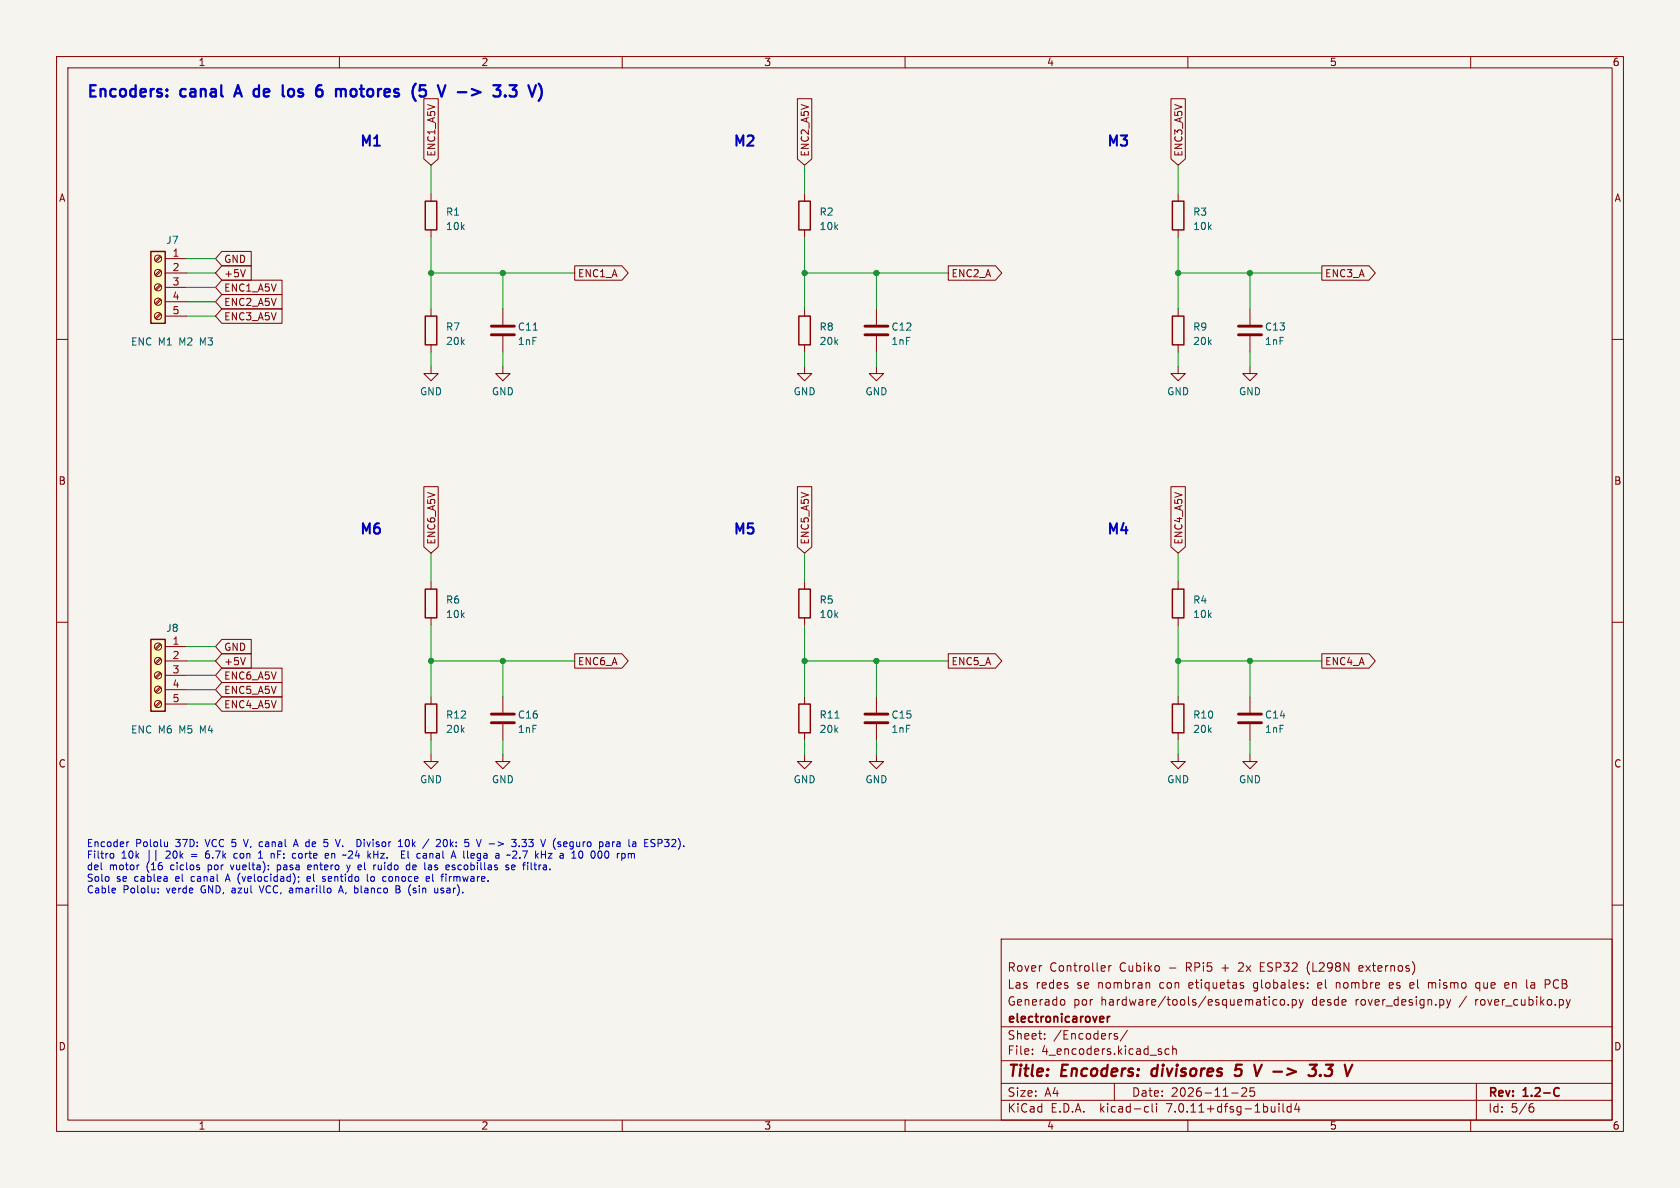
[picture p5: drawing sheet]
(kicad_sch (version 20230121) (generator eeschema)
 (paper "A4")
 (title_block (title "Encoders: divisores 5 V -> 3.3 V") (date "2026-11-25") (rev "1.2-C") (company "electronicarover")
  (comment 3 "Rover Controller Cubiko - RPi5 + 2x ESP32 (L298N externos)")
  (comment 1 "Generado por hardware/tools/esquematico.py desde rover_design.py / rover_cubiko.py")
  (comment 2 "Las redes se nombran con etiquetas globales: el nombre es el mismo que en la PCB"))
 (lib_symbols
  (symbol "Connector:Screw_Terminal_01x05" (pin_names (offset 1.016) hide) (in_bom yes) (on_board yes)
    (property "Reference" "J" (at 0 7.62 0) (effects (font (size 1.27 1.27))))
    (property "Value" "Screw_Terminal_01x05" (at 0 -7.62 0) (effects (font (size 1.27 1.27))))
    (property "Footprint" "" (at 0 0 0) (effects (font (size 1.27 1.27)) hide))
    (property "Datasheet" "~" (at 0 0 0) (effects (font (size 1.27 1.27)) hide))
    (symbol "Screw_Terminal_01x05_1_1"
    (rectangle (start -1.27 6.35) (end 1.27 -6.35) (stroke (width 0.254) (type default)) (fill (type background)))
    (circle (center 0 -5.08) (radius 0.635) (stroke (width 0.1524) (type default)) (fill (type none)))
    (circle (center 0 -2.54) (radius 0.635) (stroke (width 0.1524) (type default)) (fill (type none)))
    (polyline (pts (xy -0.5334 -4.7498) (xy 0.3302 -5.588)) (stroke (width 0.1524) (type default)) (fill (type none)))
    (polyline (pts (xy -0.5334 -2.2098) (xy 0.3302 -3.048)) (stroke (width 0.1524) (type default)) (fill (type none)))
    (polyline (pts (xy -0.5334 0.3302) (xy 0.3302 -0.508)) (stroke (width 0.1524) (type default)) (fill (type none)))
    (polyline (pts (xy -0.5334 2.8702) (xy 0.3302 2.032)) (stroke (width 0.1524) (type default)) (fill (type none)))
    (polyline (pts (xy -0.5334 5.4102) (xy 0.3302 4.572)) (stroke (width 0.1524) (type default)) (fill (type none)))
    (polyline (pts (xy -0.3556 -4.572) (xy 0.508 -5.4102)) (stroke (width 0.1524) (type default)) (fill (type none)))
    (polyline (pts (xy -0.3556 -2.032) (xy 0.508 -2.8702)) (stroke (width 0.1524) (type default)) (fill (type none)))
    (polyline (pts (xy -0.3556 0.508) (xy 0.508 -0.3302)) (stroke (width 0.1524) (type default)) (fill (type none)))
    (polyline (pts (xy -0.3556 3.048) (xy 0.508 2.2098)) (stroke (width 0.1524) (type default)) (fill (type none)))
    (polyline (pts (xy -0.3556 5.588) (xy 0.508 4.7498)) (stroke (width 0.1524) (type default)) (fill (type none)))
    (circle (center 0 0) (radius 0.635) (stroke (width 0.1524) (type default)) (fill (type none)))
    (circle (center 0 2.54) (radius 0.635) (stroke (width 0.1524) (type default)) (fill (type none)))
    (circle (center 0 5.08) (radius 0.635) (stroke (width 0.1524) (type default)) (fill (type none)))
    (pin passive line (at -5.08 5.08 0) (length 3.81) (name "Pin_1" (effects (font (size 1.27 1.27)))) (number "1" (effects (font (size 1.27 1.27)))))
    (pin passive line (at -5.08 2.54 0) (length 3.81) (name "Pin_2" (effects (font (size 1.27 1.27)))) (number "2" (effects (font (size 1.27 1.27)))))
    (pin passive line (at -5.08 0 0) (length 3.81) (name "Pin_3" (effects (font (size 1.27 1.27)))) (number "3" (effects (font (size 1.27 1.27)))))
    (pin passive line (at -5.08 -2.54 0) (length 3.81) (name "Pin_4" (effects (font (size 1.27 1.27)))) (number "4" (effects (font (size 1.27 1.27)))))
    (pin passive line (at -5.08 -5.08 0) (length 3.81) (name "Pin_5" (effects (font (size 1.27 1.27)))) (number "5" (effects (font (size 1.27 1.27)))))))
  (symbol "Device:C" (pin_numbers hide) (pin_names (offset 0.254)) (in_bom yes) (on_board yes)
    (property "Reference" "C" (at 0.635 2.54 0) (effects (font (size 1.27 1.27)) (justify left)))
    (property "Value" "C" (at 0.635 -2.54 0) (effects (font (size 1.27 1.27)) (justify left)))
    (property "Footprint" "" (at 0.9652 -3.81 0) (effects (font (size 1.27 1.27)) hide))
    (property "Datasheet" "~" (at 0 0 0) (effects (font (size 1.27 1.27)) hide))
    (symbol "C_0_1"
    (polyline (pts (xy -2.032 -0.762) (xy 2.032 -0.762)) (stroke (width 0.508) (type default)) (fill (type none)))
    (polyline (pts (xy -2.032 0.762) (xy 2.032 0.762)) (stroke (width 0.508) (type default)) (fill (type none))))
    (symbol "C_1_1"
    (pin passive line (at 0 3.81 270) (length 2.794) (name "~" (effects (font (size 1.27 1.27)))) (number "1" (effects (font (size 1.27 1.27)))))
    (pin passive line (at 0 -3.81 90) (length 2.794) (name "~" (effects (font (size 1.27 1.27)))) (number "2" (effects (font (size 1.27 1.27)))))))
  (symbol "Device:R" (pin_numbers hide) (pin_names (offset 0)) (in_bom yes) (on_board yes)
    (property "Reference" "R" (at 2.032 0 90) (effects (font (size 1.27 1.27))))
    (property "Value" "R" (at 0 0 90) (effects (font (size 1.27 1.27))))
    (property "Footprint" "" (at -1.778 0 90) (effects (font (size 1.27 1.27)) hide))
    (property "Datasheet" "~" (at 0 0 0) (effects (font (size 1.27 1.27)) hide))
    (symbol "R_0_1"
    (rectangle (start -1.016 -2.54) (end 1.016 2.54) (stroke (width 0.254) (type default)) (fill (type none))))
    (symbol "R_1_1"
    (pin passive line (at 0 3.81 270) (length 1.27) (name "~" (effects (font (size 1.27 1.27)))) (number "1" (effects (font (size 1.27 1.27)))))
    (pin passive line (at 0 -3.81 90) (length 1.27) (name "~" (effects (font (size 1.27 1.27)))) (number "2" (effects (font (size 1.27 1.27)))))))
  (symbol "power:GND" (power) (pin_names (offset 0)) (in_bom yes) (on_board yes)
    (property "Reference" "#PWR" (at 0 -6.35 0) (effects (font (size 1.27 1.27)) hide))
    (property "Value" "GND" (at 0 -3.81 0) (effects (font (size 1.27 1.27))))
    (property "Footprint" "" (at 0 0 0) (effects (font (size 1.27 1.27)) hide))
    (property "Datasheet" "" (at 0 0 0) (effects (font (size 1.27 1.27)) hide))
    (symbol "GND_0_1"
    (polyline (pts (xy 0 0) (xy 0 -1.27) (xy 1.27 -1.27) (xy 0 -2.54) (xy -1.27 -1.27) (xy 0 -1.27)) (stroke (width 0) (type default)) (fill (type none))))
    (symbol "GND_1_1"
    (pin power_in line (at 0 0 270) (length 0) hide (name "GND" (effects (font (size 1.27 1.27)))) (number "1" (effects (font (size 1.27 1.27))))))))
 (symbol (lib_id "Connector:Screw_Terminal_01x05") (at 27.94 50.8 0) (mirror y) (unit 1) (in_bom yes) (on_board yes) (dnp no)
  (property "Reference" "J7" (at 30.48 43.18 0) (effects (font (size 1.27 1.27)) (justify bottom)))
  (property "Value" "ENC M1 M2 M3" (at 30.48 59.69 0) (effects (font (size 1.27 1.27)) (justify top)))
  (property "Footprint" "TerminalBlock_Phoenix:TerminalBlock_Phoenix_PT-1,5-5-3.5-H_1x05_P3.50mm_Horizontal" (at 27.94 50.8 0) (effects (font (size 1.27 1.27)) hide))
  (property "Datasheet" "~" (at 27.94 50.8 0) (effects (font (size 1.27 1.27)) hide))
  (property "Descripcion" "Borna 5 vias paso 3.5 mm: GND, +5V y canal A de los motores M1, M2, M3 (cable Pololu: verde GND, azul VCC, amarillo A)" (at 27.94 50.8 0) (effects (font (size 1.27 1.27)) hide))
  (property "MPN" "Phoenix PT 1,5/5-3,5-H (1984646) o KF350-5P 3.5mm" (at 27.94 50.8 0) (effects (font (size 1.27 1.27)) hide)) (pin "1") (pin "2") (pin "3") (pin "4") (pin "5"))
 (global_label "GND" (shape input) (at 38.1 45.72 0) (fields_autoplaced) (effects (font (size 1.27 1.27)) (justify left))
  (property "Intersheetrefs" "${INTERSHEET_REFS}" (at 38.1 45.72 0) (effects (font (size 1.27 1.27)) (justify left) hide)))
 (global_label "+5V" (shape input) (at 38.1 48.26 0) (fields_autoplaced) (effects (font (size 1.27 1.27)) (justify left))
  (property "Intersheetrefs" "${INTERSHEET_REFS}" (at 38.1 48.26 0) (effects (font (size 1.27 1.27)) (justify left) hide)))
 (global_label "ENC1_A5V" (shape input) (at 38.1 50.8 0) (fields_autoplaced) (effects (font (size 1.27 1.27)) (justify left))
  (property "Intersheetrefs" "${INTERSHEET_REFS}" (at 38.1 50.8 0) (effects (font (size 1.27 1.27)) (justify left) hide)))
 (global_label "ENC2_A5V" (shape input) (at 38.1 53.34 0) (fields_autoplaced) (effects (font (size 1.27 1.27)) (justify left))
  (property "Intersheetrefs" "${INTERSHEET_REFS}" (at 38.1 53.34 0) (effects (font (size 1.27 1.27)) (justify left) hide)))
 (global_label "ENC3_A5V" (shape input) (at 38.1 55.88 0) (fields_autoplaced) (effects (font (size 1.27 1.27)) (justify left))
  (property "Intersheetrefs" "${INTERSHEET_REFS}" (at 38.1 55.88 0) (effects (font (size 1.27 1.27)) (justify left) hide)))
 (text "M1" (at 63.5 24.13 0) (effects (font (size 1.8 1.8) bold) (justify left top)))
 (symbol (lib_id "Device:R") (at 76.2 38.1 0) (unit 1) (in_bom yes) (on_board yes) (dnp no)
  (property "Reference" "R1" (at 78.74 37.465 0) (effects (font (size 1.27 1.27)) (justify left)))
  (property "Value" "10k" (at 78.74 40.005 0) (effects (font (size 1.27 1.27)) (justify left)))
  (property "Footprint" "Resistor_THT:R_Axial_DIN0207_L6.3mm_D2.5mm_P7.62mm_Horizontal" (at 76.2 38.1 0) (effects (font (size 1.27 1.27)) hide))
  (property "Datasheet" "~" (at 76.2 38.1 0) (effects (font (size 1.27 1.27)) hide))
  (property "Descripcion" "Divisor encoder M1 (serie)" (at 76.2 38.1 0) (effects (font (size 1.27 1.27)) hide))
  (property "MPN" "Resistencia 10k 1/4W (0.25W) THT pelicula metalica/carbon" (at 76.2 38.1 0) (effects (font (size 1.27 1.27)) hide)) (pin "1") (pin "2"))
 (symbol (lib_id "Device:R") (at 76.2 58.42 0) (unit 1) (in_bom yes) (on_board yes) (dnp no)
  (property "Reference" "R7" (at 78.74 57.785 0) (effects (font (size 1.27 1.27)) (justify left)))
  (property "Value" "20k" (at 78.74 60.325 0) (effects (font (size 1.27 1.27)) (justify left)))
  (property "Footprint" "Resistor_THT:R_Axial_DIN0207_L6.3mm_D2.5mm_P7.62mm_Horizontal" (at 76.2 58.42 0) (effects (font (size 1.27 1.27)) hide))
  (property "Datasheet" "~" (at 76.2 58.42 0) (effects (font (size 1.27 1.27)) hide))
  (property "Descripcion" "Divisor encoder M1 (a GND)" (at 76.2 58.42 0) (effects (font (size 1.27 1.27)) hide))
  (property "MPN" "Resistencia 20k 1/4W (0.25W) THT pelicula metalica/carbon" (at 76.2 58.42 0) (effects (font (size 1.27 1.27)) hide)) (pin "1") (pin "2"))
 (symbol (lib_id "Device:C") (at 88.9 58.42 0) (unit 1) (in_bom yes) (on_board yes) (dnp no)
  (property "Reference" "C11" (at 91.44 57.785 0) (effects (font (size 1.27 1.27)) (justify left)))
  (property "Value" "1nF" (at 91.44 60.325 0) (effects (font (size 1.27 1.27)) (justify left)))
  (property "Footprint" "Capacitor_THT:C_Disc_D3.0mm_W1.6mm_P2.50mm" (at 88.9 58.42 0) (effects (font (size 1.27 1.27)) hide))
  (property "Datasheet" "~" (at 88.9 58.42 0) (effects (font (size 1.27 1.27)) hide))
  (property "Descripcion" "Filtro de ruido encoder M1" (at 88.9 58.42 0) (effects (font (size 1.27 1.27)) hide))
  (property "MPN" "1nF" (at 88.9 58.42 0) (effects (font (size 1.27 1.27)) hide)) (pin "1") (pin "2"))
 (global_label "ENC1_A5V" (shape input) (at 76.2 29.21 90) (fields_autoplaced) (effects (font (size 1.27 1.27)) (justify left))
  (property "Intersheetrefs" "${INTERSHEET_REFS}" (at 76.2 29.21 0) (effects (font (size 1.27 1.27)) (justify left) hide)))
 (junction (at 76.2 48.26) (diameter 0) (color 0 0 0 0))
 (junction (at 88.9 48.26) (diameter 0) (color 0 0 0 0))
 (global_label "ENC1_A" (shape output) (at 101.6 48.26 0) (fields_autoplaced) (effects (font (size 1.27 1.27)) (justify left))
  (property "Intersheetrefs" "${INTERSHEET_REFS}" (at 101.6 48.26 0) (effects (font (size 1.27 1.27)) (justify left) hide)))
 (symbol (lib_id "power:GND") (at 76.2 64.77 0) (unit 1) (in_bom yes) (on_board yes) (dnp no)
  (property "Reference" "#PWR501" (at 76.2 64.77 0) (effects (font (size 1.27 1.27)) hide))
  (property "Value" "GND" (at 76.2 69.22 0) (effects (font (size 1.27 1.27))))
  (property "Footprint" "" (at 76.2 64.77 0) (effects (font (size 1.27 1.27)) hide))
  (property "Datasheet" "" (at 76.2 64.77 0) (effects (font (size 1.27 1.27)) hide)) (pin "1"))
 (symbol (lib_id "power:GND") (at 88.9 64.77 0) (unit 1) (in_bom yes) (on_board yes) (dnp no)
  (property "Reference" "#PWR502" (at 88.9 64.77 0) (effects (font (size 1.27 1.27)) hide))
  (property "Value" "GND" (at 88.9 69.22 0) (effects (font (size 1.27 1.27))))
  (property "Footprint" "" (at 88.9 64.77 0) (effects (font (size 1.27 1.27)) hide))
  (property "Datasheet" "" (at 88.9 64.77 0) (effects (font (size 1.27 1.27)) hide)) (pin "1"))
 (text "M2" (at 129.54 24.13 0) (effects (font (size 1.8 1.8) bold) (justify left top)))
 (symbol (lib_id "Device:R") (at 142.24 38.1 0) (unit 1) (in_bom yes) (on_board yes) (dnp no)
  (property "Reference" "R2" (at 144.78 37.465 0) (effects (font (size 1.27 1.27)) (justify left)))
  (property "Value" "10k" (at 144.78 40.005 0) (effects (font (size 1.27 1.27)) (justify left)))
  (property "Footprint" "Resistor_THT:R_Axial_DIN0207_L6.3mm_D2.5mm_P7.62mm_Horizontal" (at 142.24 38.1 0) (effects (font (size 1.27 1.27)) hide))
  (property "Datasheet" "~" (at 142.24 38.1 0) (effects (font (size 1.27 1.27)) hide))
  (property "Descripcion" "Divisor encoder M2 (serie)" (at 142.24 38.1 0) (effects (font (size 1.27 1.27)) hide))
  (property "MPN" "Resistencia 10k 1/4W (0.25W) THT pelicula metalica/carbon" (at 142.24 38.1 0) (effects (font (size 1.27 1.27)) hide)) (pin "1") (pin "2"))
 (symbol (lib_id "Device:R") (at 142.24 58.42 0) (unit 1) (in_bom yes) (on_board yes) (dnp no)
  (property "Reference" "R8" (at 144.78 57.785 0) (effects (font (size 1.27 1.27)) (justify left)))
  (property "Value" "20k" (at 144.78 60.325 0) (effects (font (size 1.27 1.27)) (justify left)))
  (property "Footprint" "Resistor_THT:R_Axial_DIN0207_L6.3mm_D2.5mm_P7.62mm_Horizontal" (at 142.24 58.42 0) (effects (font (size 1.27 1.27)) hide))
  (property "Datasheet" "~" (at 142.24 58.42 0) (effects (font (size 1.27 1.27)) hide))
  (property "Descripcion" "Divisor encoder M2 (a GND)" (at 142.24 58.42 0) (effects (font (size 1.27 1.27)) hide))
  (property "MPN" "Resistencia 20k 1/4W (0.25W) THT pelicula metalica/carbon" (at 142.24 58.42 0) (effects (font (size 1.27 1.27)) hide)) (pin "1") (pin "2"))
 (symbol (lib_id "Device:C") (at 154.94 58.42 0) (unit 1) (in_bom yes) (on_board yes) (dnp no)
  (property "Reference" "C12" (at 157.48 57.785 0) (effects (font (size 1.27 1.27)) (justify left)))
  (property "Value" "1nF" (at 157.48 60.325 0) (effects (font (size 1.27 1.27)) (justify left)))
  (property "Footprint" "Capacitor_THT:C_Disc_D3.0mm_W1.6mm_P2.50mm" (at 154.94 58.42 0) (effects (font (size 1.27 1.27)) hide))
  (property "Datasheet" "~" (at 154.94 58.42 0) (effects (font (size 1.27 1.27)) hide))
  (property "Descripcion" "Filtro de ruido encoder M2" (at 154.94 58.42 0) (effects (font (size 1.27 1.27)) hide))
  (property "MPN" "1nF" (at 154.94 58.42 0) (effects (font (size 1.27 1.27)) hide)) (pin "1") (pin "2"))
 (global_label "ENC2_A5V" (shape input) (at 142.24 29.21 90) (fields_autoplaced) (effects (font (size 1.27 1.27)) (justify left))
  (property "Intersheetrefs" "${INTERSHEET_REFS}" (at 142.24 29.21 0) (effects (font (size 1.27 1.27)) (justify left) hide)))
 (junction (at 142.24 48.26) (diameter 0) (color 0 0 0 0))
 (junction (at 154.94 48.26) (diameter 0) (color 0 0 0 0))
 (global_label "ENC2_A" (shape output) (at 167.64 48.26 0) (fields_autoplaced) (effects (font (size 1.27 1.27)) (justify left))
  (property "Intersheetrefs" "${INTERSHEET_REFS}" (at 167.64 48.26 0) (effects (font (size 1.27 1.27)) (justify left) hide)))
 (symbol (lib_id "power:GND") (at 142.24 64.77 0) (unit 1) (in_bom yes) (on_board yes) (dnp no)
  (property "Reference" "#PWR503" (at 142.24 64.77 0) (effects (font (size 1.27 1.27)) hide))
  (property "Value" "GND" (at 142.24 69.22 0) (effects (font (size 1.27 1.27))))
  (property "Footprint" "" (at 142.24 64.77 0) (effects (font (size 1.27 1.27)) hide))
  (property "Datasheet" "" (at 142.24 64.77 0) (effects (font (size 1.27 1.27)) hide)) (pin "1"))
 (symbol (lib_id "power:GND") (at 154.94 64.77 0) (unit 1) (in_bom yes) (on_board yes) (dnp no)
  (property "Reference" "#PWR504" (at 154.94 64.77 0) (effects (font (size 1.27 1.27)) hide))
  (property "Value" "GND" (at 154.94 69.22 0) (effects (font (size 1.27 1.27))))
  (property "Footprint" "" (at 154.94 64.77 0) (effects (font (size 1.27 1.27)) hide))
  (property "Datasheet" "" (at 154.94 64.77 0) (effects (font (size 1.27 1.27)) hide)) (pin "1"))
 (text "M3" (at 195.58 24.13 0) (effects (font (size 1.8 1.8) bold) (justify left top)))
 (symbol (lib_id "Device:R") (at 208.28 38.1 0) (unit 1) (in_bom yes) (on_board yes) (dnp no)
  (property "Reference" "R3" (at 210.82 37.465 0) (effects (font (size 1.27 1.27)) (justify left)))
  (property "Value" "10k" (at 210.82 40.005 0) (effects (font (size 1.27 1.27)) (justify left)))
  (property "Footprint" "Resistor_THT:R_Axial_DIN0207_L6.3mm_D2.5mm_P7.62mm_Horizontal" (at 208.28 38.1 0) (effects (font (size 1.27 1.27)) hide))
  (property "Datasheet" "~" (at 208.28 38.1 0) (effects (font (size 1.27 1.27)) hide))
  (property "Descripcion" "Divisor encoder M3 (serie)" (at 208.28 38.1 0) (effects (font (size 1.27 1.27)) hide))
  (property "MPN" "Resistencia 10k 1/4W (0.25W) THT pelicula metalica/carbon" (at 208.28 38.1 0) (effects (font (size 1.27 1.27)) hide)) (pin "1") (pin "2"))
 (symbol (lib_id "Device:R") (at 208.28 58.42 0) (unit 1) (in_bom yes) (on_board yes) (dnp no)
  (property "Reference" "R9" (at 210.82 57.785 0) (effects (font (size 1.27 1.27)) (justify left)))
  (property "Value" "20k" (at 210.82 60.325 0) (effects (font (size 1.27 1.27)) (justify left)))
  (property "Footprint" "Resistor_THT:R_Axial_DIN0207_L6.3mm_D2.5mm_P7.62mm_Horizontal" (at 208.28 58.42 0) (effects (font (size 1.27 1.27)) hide))
  (property "Datasheet" "~" (at 208.28 58.42 0) (effects (font (size 1.27 1.27)) hide))
  (property "Descripcion" "Divisor encoder M3 (a GND)" (at 208.28 58.42 0) (effects (font (size 1.27 1.27)) hide))
  (property "MPN" "Resistencia 20k 1/4W (0.25W) THT pelicula metalica/carbon" (at 208.28 58.42 0) (effects (font (size 1.27 1.27)) hide)) (pin "1") (pin "2"))
 (symbol (lib_id "Device:C") (at 220.98 58.42 0) (unit 1) (in_bom yes) (on_board yes) (dnp no)
  (property "Reference" "C13" (at 223.52 57.785 0) (effects (font (size 1.27 1.27)) (justify left)))
  (property "Value" "1nF" (at 223.52 60.325 0) (effects (font (size 1.27 1.27)) (justify left)))
  (property "Footprint" "Capacitor_THT:C_Disc_D3.0mm_W1.6mm_P2.50mm" (at 220.98 58.42 0) (effects (font (size 1.27 1.27)) hide))
  (property "Datasheet" "~" (at 220.98 58.42 0) (effects (font (size 1.27 1.27)) hide))
  (property "Descripcion" "Filtro de ruido encoder M3" (at 220.98 58.42 0) (effects (font (size 1.27 1.27)) hide))
  (property "MPN" "1nF" (at 220.98 58.42 0) (effects (font (size 1.27 1.27)) hide)) (pin "1") (pin "2"))
 (global_label "ENC3_A5V" (shape input) (at 208.28 29.21 90) (fields_autoplaced) (effects (font (size 1.27 1.27)) (justify left))
  (property "Intersheetrefs" "${INTERSHEET_REFS}" (at 208.28 29.21 0) (effects (font (size 1.27 1.27)) (justify left) hide)))
 (junction (at 208.28 48.26) (diameter 0) (color 0 0 0 0))
 (junction (at 220.98 48.26) (diameter 0) (color 0 0 0 0))
 (global_label "ENC3_A" (shape output) (at 233.68 48.26 0) (fields_autoplaced) (effects (font (size 1.27 1.27)) (justify left))
  (property "Intersheetrefs" "${INTERSHEET_REFS}" (at 233.68 48.26 0) (effects (font (size 1.27 1.27)) (justify left) hide)))
 (symbol (lib_id "power:GND") (at 208.28 64.77 0) (unit 1) (in_bom yes) (on_board yes) (dnp no)
  (property "Reference" "#PWR505" (at 208.28 64.77 0) (effects (font (size 1.27 1.27)) hide))
  (property "Value" "GND" (at 208.28 69.22 0) (effects (font (size 1.27 1.27))))
  (property "Footprint" "" (at 208.28 64.77 0) (effects (font (size 1.27 1.27)) hide))
  (property "Datasheet" "" (at 208.28 64.77 0) (effects (font (size 1.27 1.27)) hide)) (pin "1"))
 (symbol (lib_id "power:GND") (at 220.98 64.77 0) (unit 1) (in_bom yes) (on_board yes) (dnp no)
  (property "Reference" "#PWR506" (at 220.98 64.77 0) (effects (font (size 1.27 1.27)) hide))
  (property "Value" "GND" (at 220.98 69.22 0) (effects (font (size 1.27 1.27))))
  (property "Footprint" "" (at 220.98 64.77 0) (effects (font (size 1.27 1.27)) hide))
  (property "Datasheet" "" (at 220.98 64.77 0) (effects (font (size 1.27 1.27)) hide)) (pin "1"))
 (symbol (lib_id "Connector:Screw_Terminal_01x05") (at 27.94 119.38 0) (mirror y) (unit 1) (in_bom yes) (on_board yes) (dnp no)
  (property "Reference" "J8" (at 30.48 111.76 0) (effects (font (size 1.27 1.27)) (justify bottom)))
  (property "Value" "ENC M6 M5 M4" (at 30.48 128.27 0) (effects (font (size 1.27 1.27)) (justify top)))
  (property "Footprint" "TerminalBlock_Phoenix:TerminalBlock_Phoenix_PT-1,5-5-3.5-H_1x05_P3.50mm_Horizontal" (at 27.94 119.38 0) (effects (font (size 1.27 1.27)) hide))
  (property "Datasheet" "~" (at 27.94 119.38 0) (effects (font (size 1.27 1.27)) hide))
  (property "Descripcion" "Borna 5 vias paso 3.5 mm: GND, +5V y canal A de los motores M6, M5, M4 (cable Pololu: verde GND, azul VCC, amarillo A)" (at 27.94 119.38 0) (effects (font (size 1.27 1.27)) hide))
  (property "MPN" "Phoenix PT 1,5/5-3,5-H (1984646) o KF350-5P 3.5mm" (at 27.94 119.38 0) (effects (font (size 1.27 1.27)) hide)) (pin "1") (pin "2") (pin "3") (pin "4") (pin "5"))
 (global_label "GND" (shape input) (at 38.1 114.3 0) (fields_autoplaced) (effects (font (size 1.27 1.27)) (justify left))
  (property "Intersheetrefs" "${INTERSHEET_REFS}" (at 38.1 114.3 0) (effects (font (size 1.27 1.27)) (justify left) hide)))
 (global_label "+5V" (shape input) (at 38.1 116.84 0) (fields_autoplaced) (effects (font (size 1.27 1.27)) (justify left))
  (property "Intersheetrefs" "${INTERSHEET_REFS}" (at 38.1 116.84 0) (effects (font (size 1.27 1.27)) (justify left) hide)))
 (global_label "ENC6_A5V" (shape input) (at 38.1 119.38 0) (fields_autoplaced) (effects (font (size 1.27 1.27)) (justify left))
  (property "Intersheetrefs" "${INTERSHEET_REFS}" (at 38.1 119.38 0) (effects (font (size 1.27 1.27)) (justify left) hide)))
 (global_label "ENC5_A5V" (shape input) (at 38.1 121.92 0) (fields_autoplaced) (effects (font (size 1.27 1.27)) (justify left))
  (property "Intersheetrefs" "${INTERSHEET_REFS}" (at 38.1 121.92 0) (effects (font (size 1.27 1.27)) (justify left) hide)))
 (global_label "ENC4_A5V" (shape input) (at 38.1 124.46 0) (fields_autoplaced) (effects (font (size 1.27 1.27)) (justify left))
  (property "Intersheetrefs" "${INTERSHEET_REFS}" (at 38.1 124.46 0) (effects (font (size 1.27 1.27)) (justify left) hide)))
 (text "M6" (at 63.5 92.71 0) (effects (font (size 1.8 1.8) bold) (justify left top)))
 (symbol (lib_id "Device:R") (at 76.2 106.68 0) (unit 1) (in_bom yes) (on_board yes) (dnp no)
  (property "Reference" "R6" (at 78.74 106.045 0) (effects (font (size 1.27 1.27)) (justify left)))
  (property "Value" "10k" (at 78.74 108.585 0) (effects (font (size 1.27 1.27)) (justify left)))
  (property "Footprint" "Resistor_THT:R_Axial_DIN0207_L6.3mm_D2.5mm_P7.62mm_Horizontal" (at 76.2 106.68 0) (effects (font (size 1.27 1.27)) hide))
  (property "Datasheet" "~" (at 76.2 106.68 0) (effects (font (size 1.27 1.27)) hide))
  (property "Descripcion" "Divisor encoder M6 (serie)" (at 76.2 106.68 0) (effects (font (size 1.27 1.27)) hide))
  (property "MPN" "Resistencia 10k 1/4W (0.25W) THT pelicula metalica/carbon" (at 76.2 106.68 0) (effects (font (size 1.27 1.27)) hide)) (pin "1") (pin "2"))
 (symbol (lib_id "Device:R") (at 76.2 127 0) (unit 1) (in_bom yes) (on_board yes) (dnp no)
  (property "Reference" "R12" (at 78.74 126.365 0) (effects (font (size 1.27 1.27)) (justify left)))
  (property "Value" "20k" (at 78.74 128.905 0) (effects (font (size 1.27 1.27)) (justify left)))
  (property "Footprint" "Resistor_THT:R_Axial_DIN0207_L6.3mm_D2.5mm_P7.62mm_Horizontal" (at 76.2 127 0) (effects (font (size 1.27 1.27)) hide))
  (property "Datasheet" "~" (at 76.2 127 0) (effects (font (size 1.27 1.27)) hide))
  (property "Descripcion" "Divisor encoder M6 (a GND)" (at 76.2 127 0) (effects (font (size 1.27 1.27)) hide))
  (property "MPN" "Resistencia 20k 1/4W (0.25W) THT pelicula metalica/carbon" (at 76.2 127 0) (effects (font (size 1.27 1.27)) hide)) (pin "1") (pin "2"))
 (symbol (lib_id "Device:C") (at 88.9 127 0) (unit 1) (in_bom yes) (on_board yes) (dnp no)
  (property "Reference" "C16" (at 91.44 126.365 0) (effects (font (size 1.27 1.27)) (justify left)))
  (property "Value" "1nF" (at 91.44 128.905 0) (effects (font (size 1.27 1.27)) (justify left)))
  (property "Footprint" "Capacitor_THT:C_Disc_D3.0mm_W1.6mm_P2.50mm" (at 88.9 127 0) (effects (font (size 1.27 1.27)) hide))
  (property "Datasheet" "~" (at 88.9 127 0) (effects (font (size 1.27 1.27)) hide))
  (property "Descripcion" "Filtro de ruido encoder M6" (at 88.9 127 0) (effects (font (size 1.27 1.27)) hide))
  (property "MPN" "1nF" (at 88.9 127 0) (effects (font (size 1.27 1.27)) hide)) (pin "1") (pin "2"))
 (global_label "ENC6_A5V" (shape input) (at 76.2 97.79 90) (fields_autoplaced) (effects (font (size 1.27 1.27)) (justify left))
  (property "Intersheetrefs" "${INTERSHEET_REFS}" (at 76.2 97.79 0) (effects (font (size 1.27 1.27)) (justify left) hide)))
 (junction (at 76.2 116.84) (diameter 0) (color 0 0 0 0))
 (junction (at 88.9 116.84) (diameter 0) (color 0 0 0 0))
 (global_label "ENC6_A" (shape output) (at 101.6 116.84 0) (fields_autoplaced) (effects (font (size 1.27 1.27)) (justify left))
  (property "Intersheetrefs" "${INTERSHEET_REFS}" (at 101.6 116.84 0) (effects (font (size 1.27 1.27)) (justify left) hide)))
 (symbol (lib_id "power:GND") (at 76.2 133.35 0) (unit 1) (in_bom yes) (on_board yes) (dnp no)
  (property "Reference" "#PWR507" (at 76.2 133.35 0) (effects (font (size 1.27 1.27)) hide))
  (property "Value" "GND" (at 76.2 137.8 0) (effects (font (size 1.27 1.27))))
  (property "Footprint" "" (at 76.2 133.35 0) (effects (font (size 1.27 1.27)) hide))
  (property "Datasheet" "" (at 76.2 133.35 0) (effects (font (size 1.27 1.27)) hide)) (pin "1"))
 (symbol (lib_id "power:GND") (at 88.9 133.35 0) (unit 1) (in_bom yes) (on_board yes) (dnp no)
  (property "Reference" "#PWR508" (at 88.9 133.35 0) (effects (font (size 1.27 1.27)) hide))
  (property "Value" "GND" (at 88.9 137.8 0) (effects (font (size 1.27 1.27))))
  (property "Footprint" "" (at 88.9 133.35 0) (effects (font (size 1.27 1.27)) hide))
  (property "Datasheet" "" (at 88.9 133.35 0) (effects (font (size 1.27 1.27)) hide)) (pin "1"))
 (text "M5" (at 129.54 92.71 0) (effects (font (size 1.8 1.8) bold) (justify left top)))
 (symbol (lib_id "Device:R") (at 142.24 106.68 0) (unit 1) (in_bom yes) (on_board yes) (dnp no)
  (property "Reference" "R5" (at 144.78 106.045 0) (effects (font (size 1.27 1.27)) (justify left)))
  (property "Value" "10k" (at 144.78 108.585 0) (effects (font (size 1.27 1.27)) (justify left)))
  (property "Footprint" "Resistor_THT:R_Axial_DIN0207_L6.3mm_D2.5mm_P7.62mm_Horizontal" (at 142.24 106.68 0) (effects (font (size 1.27 1.27)) hide))
  (property "Datasheet" "~" (at 142.24 106.68 0) (effects (font (size 1.27 1.27)) hide))
  (property "Descripcion" "Divisor encoder M5 (serie)" (at 142.24 106.68 0) (effects (font (size 1.27 1.27)) hide))
  (property "MPN" "Resistencia 10k 1/4W (0.25W) THT pelicula metalica/carbon" (at 142.24 106.68 0) (effects (font (size 1.27 1.27)) hide)) (pin "1") (pin "2"))
 (symbol (lib_id "Device:R") (at 142.24 127 0) (unit 1) (in_bom yes) (on_board yes) (dnp no)
  (property "Reference" "R11" (at 144.78 126.365 0) (effects (font (size 1.27 1.27)) (justify left)))
  (property "Value" "20k" (at 144.78 128.905 0) (effects (font (size 1.27 1.27)) (justify left)))
  (property "Footprint" "Resistor_THT:R_Axial_DIN0207_L6.3mm_D2.5mm_P7.62mm_Horizontal" (at 142.24 127 0) (effects (font (size 1.27 1.27)) hide))
  (property "Datasheet" "~" (at 142.24 127 0) (effects (font (size 1.27 1.27)) hide))
  (property "Descripcion" "Divisor encoder M5 (a GND)" (at 142.24 127 0) (effects (font (size 1.27 1.27)) hide))
  (property "MPN" "Resistencia 20k 1/4W (0.25W) THT pelicula metalica/carbon" (at 142.24 127 0) (effects (font (size 1.27 1.27)) hide)) (pin "1") (pin "2"))
 (symbol (lib_id "Device:C") (at 154.94 127 0) (unit 1) (in_bom yes) (on_board yes) (dnp no)
  (property "Reference" "C15" (at 157.48 126.365 0) (effects (font (size 1.27 1.27)) (justify left)))
  (property "Value" "1nF" (at 157.48 128.905 0) (effects (font (size 1.27 1.27)) (justify left)))
  (property "Footprint" "Capacitor_THT:C_Disc_D3.0mm_W1.6mm_P2.50mm" (at 154.94 127 0) (effects (font (size 1.27 1.27)) hide))
  (property "Datasheet" "~" (at 154.94 127 0) (effects (font (size 1.27 1.27)) hide))
  (property "Descripcion" "Filtro de ruido encoder M5" (at 154.94 127 0) (effects (font (size 1.27 1.27)) hide))
  (property "MPN" "1nF" (at 154.94 127 0) (effects (font (size 1.27 1.27)) hide)) (pin "1") (pin "2"))
 (global_label "ENC5_A5V" (shape input) (at 142.24 97.79 90) (fields_autoplaced) (effects (font (size 1.27 1.27)) (justify left))
  (property "Intersheetrefs" "${INTERSHEET_REFS}" (at 142.24 97.79 0) (effects (font (size 1.27 1.27)) (justify left) hide)))
 (junction (at 142.24 116.84) (diameter 0) (color 0 0 0 0))
 (junction (at 154.94 116.84) (diameter 0) (color 0 0 0 0))
 (global_label "ENC5_A" (shape output) (at 167.64 116.84 0) (fields_autoplaced) (effects (font (size 1.27 1.27)) (justify left))
  (property "Intersheetrefs" "${INTERSHEET_REFS}" (at 167.64 116.84 0) (effects (font (size 1.27 1.27)) (justify left) hide)))
 (symbol (lib_id "power:GND") (at 142.24 133.35 0) (unit 1) (in_bom yes) (on_board yes) (dnp no)
  (property "Reference" "#PWR509" (at 142.24 133.35 0) (effects (font (size 1.27 1.27)) hide))
  (property "Value" "GND" (at 142.24 137.8 0) (effects (font (size 1.27 1.27))))
  (property "Footprint" "" (at 142.24 133.35 0) (effects (font (size 1.27 1.27)) hide))
  (property "Datasheet" "" (at 142.24 133.35 0) (effects (font (size 1.27 1.27)) hide)) (pin "1"))
 (symbol (lib_id "power:GND") (at 154.94 133.35 0) (unit 1) (in_bom yes) (on_board yes) (dnp no)
  (property "Reference" "#PWR510" (at 154.94 133.35 0) (effects (font (size 1.27 1.27)) hide))
  (property "Value" "GND" (at 154.94 137.8 0) (effects (font (size 1.27 1.27))))
  (property "Footprint" "" (at 154.94 133.35 0) (effects (font (size 1.27 1.27)) hide))
  (property "Datasheet" "" (at 154.94 133.35 0) (effects (font (size 1.27 1.27)) hide)) (pin "1"))
 (text "M4" (at 195.58 92.71 0) (effects (font (size 1.8 1.8) bold) (justify left top)))
 (symbol (lib_id "Device:R") (at 208.28 106.68 0) (unit 1) (in_bom yes) (on_board yes) (dnp no)
  (property "Reference" "R4" (at 210.82 106.045 0) (effects (font (size 1.27 1.27)) (justify left)))
  (property "Value" "10k" (at 210.82 108.585 0) (effects (font (size 1.27 1.27)) (justify left)))
  (property "Footprint" "Resistor_THT:R_Axial_DIN0207_L6.3mm_D2.5mm_P7.62mm_Horizontal" (at 208.28 106.68 0) (effects (font (size 1.27 1.27)) hide))
  (property "Datasheet" "~" (at 208.28 106.68 0) (effects (font (size 1.27 1.27)) hide))
  (property "Descripcion" "Divisor encoder M4 (serie)" (at 208.28 106.68 0) (effects (font (size 1.27 1.27)) hide))
  (property "MPN" "Resistencia 10k 1/4W (0.25W) THT pelicula metalica/carbon" (at 208.28 106.68 0) (effects (font (size 1.27 1.27)) hide)) (pin "1") (pin "2"))
 (symbol (lib_id "Device:R") (at 208.28 127 0) (unit 1) (in_bom yes) (on_board yes) (dnp no)
  (property "Reference" "R10" (at 210.82 126.365 0) (effects (font (size 1.27 1.27)) (justify left)))
  (property "Value" "20k" (at 210.82 128.905 0) (effects (font (size 1.27 1.27)) (justify left)))
  (property "Footprint" "Resistor_THT:R_Axial_DIN0207_L6.3mm_D2.5mm_P7.62mm_Horizontal" (at 208.28 127 0) (effects (font (size 1.27 1.27)) hide))
  (property "Datasheet" "~" (at 208.28 127 0) (effects (font (size 1.27 1.27)) hide))
  (property "Descripcion" "Divisor encoder M4 (a GND)" (at 208.28 127 0) (effects (font (size 1.27 1.27)) hide))
  (property "MPN" "Resistencia 20k 1/4W (0.25W) THT pelicula metalica/carbon" (at 208.28 127 0) (effects (font (size 1.27 1.27)) hide)) (pin "1") (pin "2"))
 (symbol (lib_id "Device:C") (at 220.98 127 0) (unit 1) (in_bom yes) (on_board yes) (dnp no)
  (property "Reference" "C14" (at 223.52 126.365 0) (effects (font (size 1.27 1.27)) (justify left)))
  (property "Value" "1nF" (at 223.52 128.905 0) (effects (font (size 1.27 1.27)) (justify left)))
  (property "Footprint" "Capacitor_THT:C_Disc_D3.0mm_W1.6mm_P2.50mm" (at 220.98 127 0) (effects (font (size 1.27 1.27)) hide))
  (property "Datasheet" "~" (at 220.98 127 0) (effects (font (size 1.27 1.27)) hide))
  (property "Descripcion" "Filtro de ruido encoder M4" (at 220.98 127 0) (effects (font (size 1.27 1.27)) hide))
  (property "MPN" "1nF" (at 220.98 127 0) (effects (font (size 1.27 1.27)) hide)) (pin "1") (pin "2"))
 (global_label "ENC4_A5V" (shape input) (at 208.28 97.79 90) (fields_autoplaced) (effects (font (size 1.27 1.27)) (justify left))
  (property "Intersheetrefs" "${INTERSHEET_REFS}" (at 208.28 97.79 0) (effects (font (size 1.27 1.27)) (justify left) hide)))
 (junction (at 208.28 116.84) (diameter 0) (color 0 0 0 0))
 (junction (at 220.98 116.84) (diameter 0) (color 0 0 0 0))
 (global_label "ENC4_A" (shape output) (at 233.68 116.84 0) (fields_autoplaced) (effects (font (size 1.27 1.27)) (justify left))
  (property "Intersheetrefs" "${INTERSHEET_REFS}" (at 233.68 116.84 0) (effects (font (size 1.27 1.27)) (justify left) hide)))
 (symbol (lib_id "power:GND") (at 208.28 133.35 0) (unit 1) (in_bom yes) (on_board yes) (dnp no)
  (property "Reference" "#PWR511" (at 208.28 133.35 0) (effects (font (size 1.27 1.27)) hide))
  (property "Value" "GND" (at 208.28 137.8 0) (effects (font (size 1.27 1.27))))
  (property "Footprint" "" (at 208.28 133.35 0) (effects (font (size 1.27 1.27)) hide))
  (property "Datasheet" "" (at 208.28 133.35 0) (effects (font (size 1.27 1.27)) hide)) (pin "1"))
 (symbol (lib_id "power:GND") (at 220.98 133.35 0) (unit 1) (in_bom yes) (on_board yes) (dnp no)
  (property "Reference" "#PWR512" (at 220.98 133.35 0) (effects (font (size 1.27 1.27)) hide))
  (property "Value" "GND" (at 220.98 137.8 0) (effects (font (size 1.27 1.27))))
  (property "Footprint" "" (at 220.98 133.35 0) (effects (font (size 1.27 1.27)) hide))
  (property "Datasheet" "" (at 220.98 133.35 0) (effects (font (size 1.27 1.27)) hide)) (pin "1"))
 (text "Encoders: canal A de los 6 motores (5 V -> 3.3 V)" (at 15.24 15.24 0) (effects (font (size 2 2) bold) (justify left top)))
 (text "Encoder Pololu 37D: VCC 5 V, canal A de 5 V.  Divisor 10k / 20k: 5 V -> 3.33 V (seguro para la ESP32).\nFiltro 10k || 20k = 6.7k con 1 nF: corte en ~24 kHz.  El canal A llega a ~2.7 kHz a 10 000 rpm\ndel motor (16 ciclos por vuelta): pasa entero y el ruido de las escobillas se filtra.\nSolo se cablea el canal A (velocidad); el sentido lo conoce el firmware.\nCable Pololu: verde GND, azul VCC, amarillo A, blanco B (sin usar)." (at 15.24 148.59 0) (effects (font (size 1.27 1.27)) (justify left top)))
 (wire (pts (xy 33.02 45.72) (xy 38.1 45.72)) (stroke (width 0) (type default)))
 (wire (pts (xy 33.02 48.26) (xy 38.1 48.26)) (stroke (width 0) (type default)))
 (wire (pts (xy 33.02 50.8) (xy 38.1 50.8)) (stroke (width 0) (type default)))
 (wire (pts (xy 33.02 53.34) (xy 38.1 53.34)) (stroke (width 0) (type default)))
 (wire (pts (xy 33.02 55.88) (xy 38.1 55.88)) (stroke (width 0) (type default)))
 (wire (pts (xy 76.2 34.29) (xy 76.2 29.21)) (stroke (width 0) (type default)))
 (wire (pts (xy 76.2 41.91) (xy 76.2 48.26)) (stroke (width 0) (type default)))
 (wire (pts (xy 76.2 48.26) (xy 76.2 54.61)) (stroke (width 0) (type default)))
 (wire (pts (xy 76.2 48.26) (xy 88.9 48.26)) (stroke (width 0) (type default)))
 (wire (pts (xy 88.9 48.26) (xy 101.6 48.26)) (stroke (width 0) (type default)))
 (wire (pts (xy 88.9 48.26) (xy 88.9 54.61)) (stroke (width 0) (type default)))
 (wire (pts (xy 76.2 62.23) (xy 76.2 64.77)) (stroke (width 0) (type default)))
 (wire (pts (xy 88.9 62.23) (xy 88.9 64.77)) (stroke (width 0) (type default)))
 (wire (pts (xy 142.24 34.29) (xy 142.24 29.21)) (stroke (width 0) (type default)))
 (wire (pts (xy 142.24 41.91) (xy 142.24 48.26)) (stroke (width 0) (type default)))
 (wire (pts (xy 142.24 48.26) (xy 142.24 54.61)) (stroke (width 0) (type default)))
 (wire (pts (xy 142.24 48.26) (xy 154.94 48.26)) (stroke (width 0) (type default)))
 (wire (pts (xy 154.94 48.26) (xy 167.64 48.26)) (stroke (width 0) (type default)))
 (wire (pts (xy 154.94 48.26) (xy 154.94 54.61)) (stroke (width 0) (type default)))
 (wire (pts (xy 142.24 62.23) (xy 142.24 64.77)) (stroke (width 0) (type default)))
 (wire (pts (xy 154.94 62.23) (xy 154.94 64.77)) (stroke (width 0) (type default)))
 (wire (pts (xy 208.28 34.29) (xy 208.28 29.21)) (stroke (width 0) (type default)))
 (wire (pts (xy 208.28 41.91) (xy 208.28 48.26)) (stroke (width 0) (type default)))
 (wire (pts (xy 208.28 48.26) (xy 208.28 54.61)) (stroke (width 0) (type default)))
 (wire (pts (xy 208.28 48.26) (xy 220.98 48.26)) (stroke (width 0) (type default)))
 (wire (pts (xy 220.98 48.26) (xy 233.68 48.26)) (stroke (width 0) (type default)))
 (wire (pts (xy 220.98 48.26) (xy 220.98 54.61)) (stroke (width 0) (type default)))
 (wire (pts (xy 208.28 62.23) (xy 208.28 64.77)) (stroke (width 0) (type default)))
 (wire (pts (xy 220.98 62.23) (xy 220.98 64.77)) (stroke (width 0) (type default)))
 (wire (pts (xy 33.02 114.3) (xy 38.1 114.3)) (stroke (width 0) (type default)))
 (wire (pts (xy 33.02 116.84) (xy 38.1 116.84)) (stroke (width 0) (type default)))
 (wire (pts (xy 33.02 119.38) (xy 38.1 119.38)) (stroke (width 0) (type default)))
 (wire (pts (xy 33.02 121.92) (xy 38.1 121.92)) (stroke (width 0) (type default)))
 (wire (pts (xy 33.02 124.46) (xy 38.1 124.46)) (stroke (width 0) (type default)))
 (wire (pts (xy 76.2 102.87) (xy 76.2 97.79)) (stroke (width 0) (type default)))
 (wire (pts (xy 76.2 110.49) (xy 76.2 116.84)) (stroke (width 0) (type default)))
 (wire (pts (xy 76.2 116.84) (xy 76.2 123.19)) (stroke (width 0) (type default)))
 (wire (pts (xy 76.2 116.84) (xy 88.9 116.84)) (stroke (width 0) (type default)))
 (wire (pts (xy 88.9 116.84) (xy 101.6 116.84)) (stroke (width 0) (type default)))
 (wire (pts (xy 88.9 116.84) (xy 88.9 123.19)) (stroke (width 0) (type default)))
 (wire (pts (xy 76.2 130.81) (xy 76.2 133.35)) (stroke (width 0) (type default)))
 (wire (pts (xy 88.9 130.81) (xy 88.9 133.35)) (stroke (width 0) (type default)))
 (wire (pts (xy 142.24 102.87) (xy 142.24 97.79)) (stroke (width 0) (type default)))
 (wire (pts (xy 142.24 110.49) (xy 142.24 116.84)) (stroke (width 0) (type default)))
 (wire (pts (xy 142.24 116.84) (xy 142.24 123.19)) (stroke (width 0) (type default)))
 (wire (pts (xy 142.24 116.84) (xy 154.94 116.84)) (stroke (width 0) (type default)))
 (wire (pts (xy 154.94 116.84) (xy 167.64 116.84)) (stroke (width 0) (type default)))
 (wire (pts (xy 154.94 116.84) (xy 154.94 123.19)) (stroke (width 0) (type default)))
 (wire (pts (xy 142.24 130.81) (xy 142.24 133.35)) (stroke (width 0) (type default)))
 (wire (pts (xy 154.94 130.81) (xy 154.94 133.35)) (stroke (width 0) (type default)))
 (wire (pts (xy 208.28 102.87) (xy 208.28 97.79)) (stroke (width 0) (type default)))
 (wire (pts (xy 208.28 110.49) (xy 208.28 116.84)) (stroke (width 0) (type default)))
 (wire (pts (xy 208.28 116.84) (xy 208.28 123.19)) (stroke (width 0) (type default)))
 (wire (pts (xy 208.28 116.84) (xy 220.98 116.84)) (stroke (width 0) (type default)))
 (wire (pts (xy 220.98 116.84) (xy 233.68 116.84)) (stroke (width 0) (type default)))
 (wire (pts (xy 220.98 116.84) (xy 220.98 123.19)) (stroke (width 0) (type default)))
 (wire (pts (xy 208.28 130.81) (xy 208.28 133.35)) (stroke (width 0) (type default)))
 (wire (pts (xy 220.98 130.81) (xy 220.98 133.35)) (stroke (width 0) (type default))))
